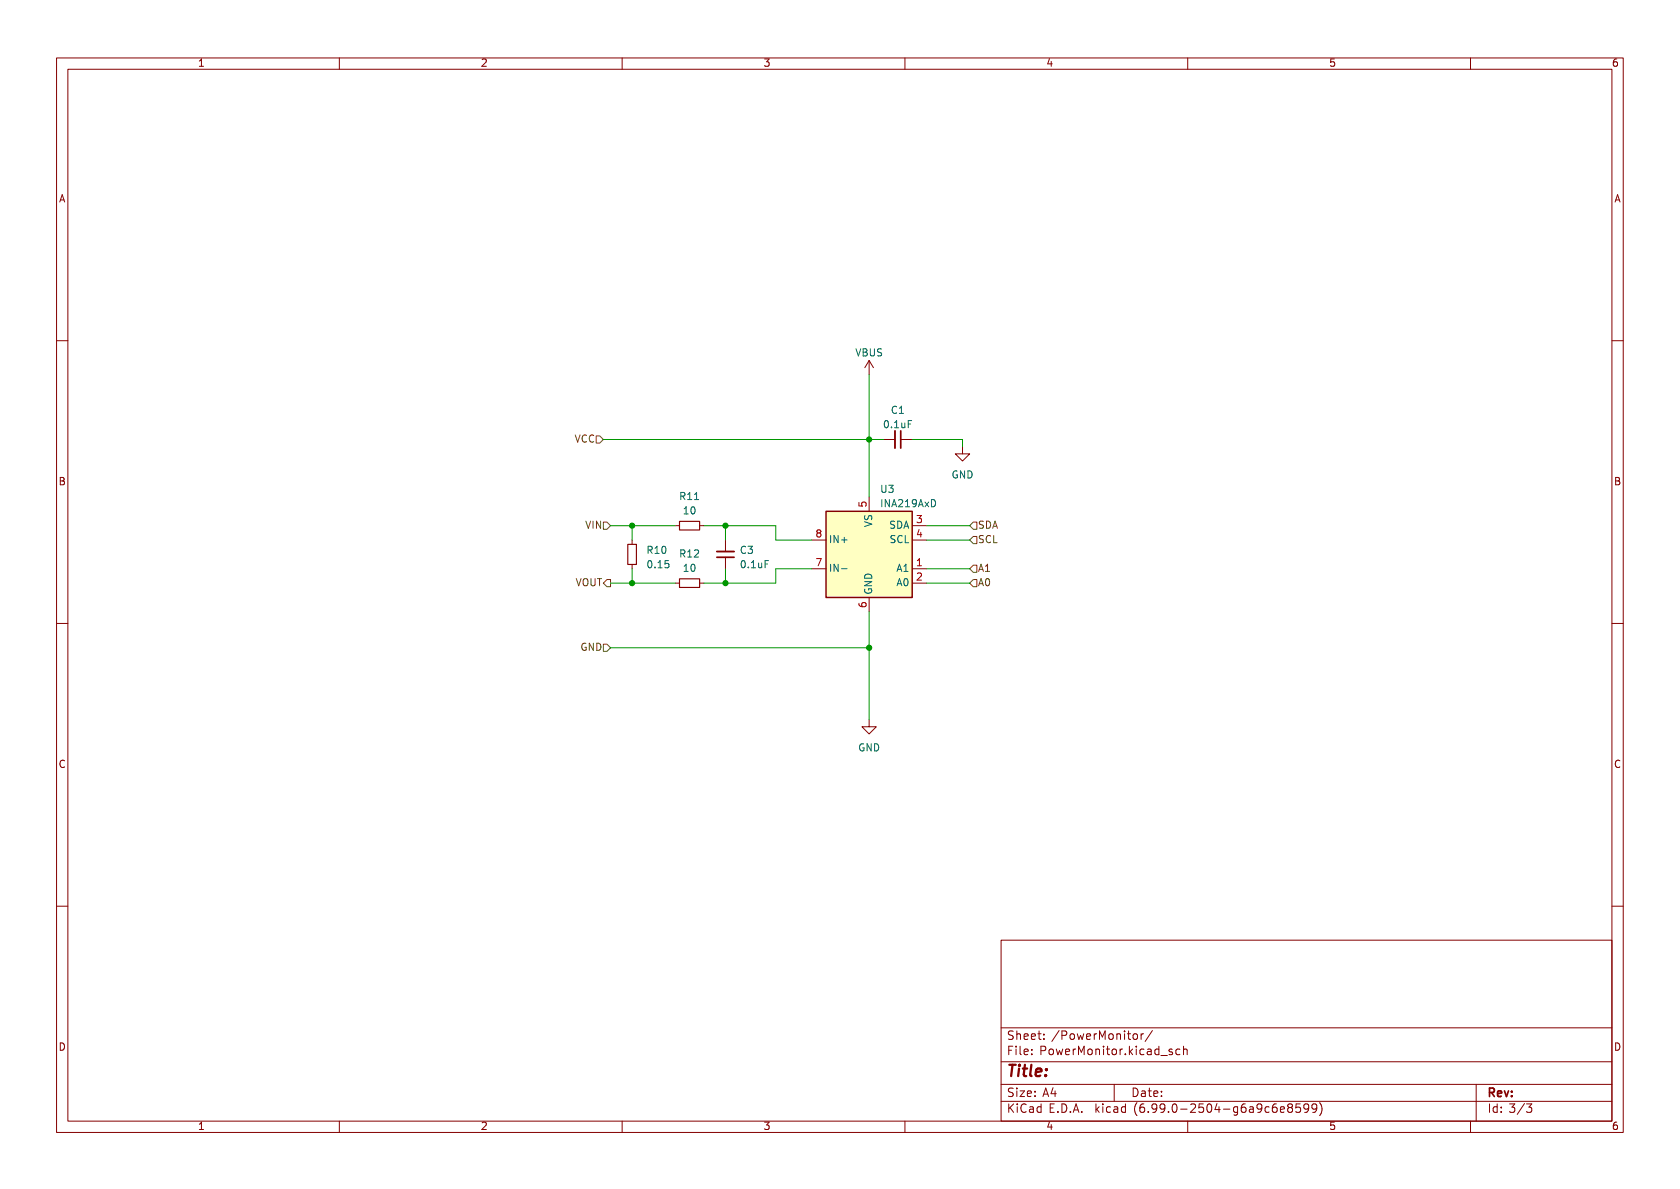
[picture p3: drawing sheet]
<svg xmlns="http://www.w3.org/2000/svg" width="297mm" height="210mm" viewBox="0 0 297 210" stroke-linecap="round" stroke-linejoin="round" font-family="sans-serif">
<g fill="none" stroke="#840000" stroke-width=".18">
<path d="M10 10.2h277v190.1h-277zM12 12.2h273v186.1h-273zM60 10.2v2M110 10.2v2M160 10.2v2M210 10.2v2M260 10.2v2M10 60.2h2M153.7 63.7v2.6M153.7 63.7l-.8 1.3M153.7 63.7l.7 1.3M156.2 77.7h2"/>
<path d="M159.3 77.7h2M170.2 79v1.3h1.2l-1.2 1.2-1.3-1.2h1.3M285 60.2h2M111.8 95.5v.8M111.8 99.8v.8M119.4 93h.7M123.7 93h.8M128.3 95.5v2M128.3 98.5v2.1M143.5 95.5h2.5M153.7 87.9v2.5M161.3 93h2.5"/>
<path d="M161.3 95.5h2.5M10 110.2h2M119.4 103.1h.7M123.7 103.1h.8M143.5 100.6h2.5M153.7 105.7v2.5M161.3 103.1h2.5M161.3 100.6h2.5M285 110.2h2M153.7 127.2v1.3h1.2l-1.2 1.3-1.3-1.3h1.3M10 160.2h2M177 166.3h108v32h-108z"/>
<path d="M285 160.2h2M60 198.3v2M110 198.3v2M160 198.3v2M177 194.8h108M177 191.8h108M177 187.8h108M177 181.8h108M185.8 193.4h1M186.5 192.9v1M197 191.8v3M199.3 182.8h.6"/>
<path d="M199.5 182.3v1.3l.4 .2M200.4 182.9l.2-.1 .4 .1 .1 .6-.1 .2-.4 .1-.2-.1zM201.8 182.8v1M202.2 182.8l-.3 .1-.1 .2M203.8 182.2l-1.3 2M205.3 186.6h1.1M207.3 185.6l-.4-.1-.2 .2 .1 .2 .5 .2v.3h-.6M208.6 185.6l-.4-.1-.3 .3v.4l.1 .2h.6M209.3 185.6l.2-.1 .3 .1 .1 .9M209.3 185v1.5M210 198.3v2M224.4 195.8l-.4-.1-.3 .3v.4l.1 .2h.6"/>
<path d="M225.7 195.2a.59 .59 0 0 0-.7 .6v.6l.1 .2 .4 .1 .2-.1 .1-.5-.1-.3h-.5l-.2 .3M226.4 196.2l.7-.1-.1-.3-.4-.1-.2 .2 .1 .7h.5M228 195.8l-.3 .3v.5l.3 .1 .4-.1 .1-.2v-.4l-.3-.2M228 195.8l-.3-.2 .3-.4 .4 .1 .1 .2-.3 .3M228 195.8h.2M229.9 195.2h-.7l-.1 .7 .2-.1h.5l.2 .3-.1 .5-.2 .1-.6-.1M231.4 195.8l-.3 .3h-.3l-.3-.3 .2-.5 .4-.1 .2 .1a.99 .99 0 0 1-.3 1.4h-.3M232.8 195.8l-.3 .3h-.4l-.1-.3 .1-.5 .4-.1 .2 .1a.99 .99 0 0 1-.3 1.4h-.3M233.3 195a1.72 1.72 0 0 1 0 2.3M260 198.3v2M261 191.8v6.5M269.5 195.1l-1.2 2"/>
<path d="M269.9 195.2h.9l-.5 .6 .5 .1v.7l-.3 .1h-.4l-.2-.1"/>
</g>
<path d="M111 96.3h1.5v3.5h-1.5zM120.1 92.2h3.6v1.5h-3.6zM120.1 102.4h3.6v1.5h-3.6z" fill="none" stroke="#840000" stroke-width=".2"/>
<path d="M158.2 76.2v3M126.7 97.5h3.1" fill="none" stroke="#840000" stroke-width=".33"/>
<path d="M159.3 76.2v3M126.7 98.5h3.1" fill="none" stroke="#840000" stroke-width=".3"/>
<path d="M146 90.4h15.3v15.3h-15.3z" fill="#ffffc2" stroke="#ffffc2" stroke-width=".18"/>
<path d="M146 90.4h15.3v15.3h-15.3z" fill="none" stroke="#840000" stroke-width=".25"/>
<path d="M148.8 100.6h1" fill="none" stroke="#006464" stroke-width=".18"/>
<path d="M105.4 77.1h.6l.7 .6-.7 .7h-.6zM106.7 92.3h.6l.6 .7-.6 .6h-.6zM172.1 92.3h.6v1.3h-.6l-.7-.6zM172.1 99.9h.6v1.3h-.6l-.7-.6zM172.1 94.9h.6v1.2h-.6l-.7-.6zM106.7 113.9h.6l.6 .6-.6 .7h-.6zM107.3 102.5h.6v1.3h-.6l-.6-.7zM172.1 102.5h.6v1.3h-.6l-.7-.7z" fill="none" stroke="#725600" stroke-width=".18"/>
<g fill="none" stroke="#009600" stroke-width=".18">
<path d="M106.7 77.7h49.5M153.7 66.3v21.6M161.3 77.7h8.9v1.3M107.9 93h11.5M111.8 93v2.5M124.5 93h12.7v2.5h6.3M128.3 93v2.5M163.8 93h7.6M163.8 95.5h7.6M107.9 103.1h11.5M107.9 114.5h45.8M111.8 100.6v2.5"/>
<path d="M128.3 100.6v2.5M143.5 100.6h-6.3v2.5h-12.7M153.7 108.2v19M163.8 103.1h7.6M163.8 100.6h7.6"/>
</g>
<g fill="#009600" stroke="#009600" stroke-width=".18">
<circle cx="128.3" cy="93" r=".46"/>
<circle cx="128.3" cy="103.1" r=".46"/>
<circle cx="111.8" cy="103.1" r=".46"/>
<circle cx="153.7" cy="77.7" r=".46"/>
<circle cx="153.7" cy="114.5" r=".46"/>
<circle cx="111.8" cy="93" r=".46"/>
</g>
<text font-size="2.8" fill="#840000" x="178" y="190.6">Title:</text>
<g font-size="2.1" fill="#840000">
<text x="178" y="184">Sheet: /PowerMonitor/</text>
<text x="178" y="186.7">File: PowerMonitor.kicad_sch</text>
<text x="178" y="196.9">KiCad E.D.A. kicad (6.99.0-2504-g6a9c6e8599)</text>
<text x="178" y="194.1">Size: A4</text>
<text x="200" y="194.1">Date:</text>
<text x="263" y="194.1">Rev:</text>
<text x="263" y="196.9">Id: 3/3</text>
</g>
<g font-size="1.8" fill="#840000">
<text x="35" y="11.9">1</text>
<text x="85" y="11.9">2</text>
<text x="135" y="11.9">3</text>
<text x="185" y="11.9">4</text>
<text x="235" y="11.9">5</text>
<text x="285" y="11.9">6</text>
<text x="10.3" y="35.9">A</text>
<text x="285.3" y="35.9">A</text>
<text x="10.3" y="85.9">B</text>
<text x="285.3" y="85.9">B</text>
<text x="10.3" y="135.9">C</text>
<text x="285.3" y="135.9">C</text>
<text x="10.3" y="185.9">D</text>
<text x="285.3" y="185.9">D</text>
<text x="35" y="199.9">1</text>
<text x="85" y="199.9">2</text>
<text x="135" y="199.9">3</text>
<text x="185" y="199.9">4</text>
<text x="235" y="199.9">5</text>
<text x="285" y="199.9">6</text>
</g>
<g font-size="1.8" fill="#006464">
<text x="151.2" y="63.1">VBUS</text>
<text x="156.4" y="75.8">0.1uF</text>
<text x="157.6" y="73.3">C1</text>
<text x="120.3" y="88.5">R11</text>
<text x="155.8" y="87.2">U3</text>
<text x="155.9" y="89.8">INA219AxD</text>
<text x="168.2" y="84.7">GND</text>
<text x="120.9" y="91.1">10</text>
<text x="154.3" y="93.3" transform="rotate(-90 154.3 93.3)">VS</text>
<text x="157" y="93.6">SDA</text>
<text x="114.5" y="98">R10</text>
<text x="114.7" y="100.6">0.15</text>
<text x="120.3" y="98.7">R12</text>
<text x="120.9" y="101.2">10</text>
<text x="130.9" y="98">C3</text>
<text x="131.1" y="100.6">0.1uF</text>
<text x="146.6" y="101.2">IN-</text>
<text x="146.6" y="96.1">IN+</text>
<text x="157.2" y="96.1">SCL</text>
<text x="158.5" y="101.2">A1</text>
<text x="154.3" y="105.2" transform="rotate(-90 154.3 105.2)">GND</text>
<text x="158.5" y="103.8">A0</text>
<text x="151.7" y="133">GND</text>
</g>
<g font-size="1.8" fill="#725600">
<text x="101.5" y="78.4">VCC</text>
<text x="103.5" y="93.6">VIN</text>
<text x="172.9" y="93.6">SDA</text>
<text x="172.9" y="101.2">A1</text>
<text x="172.9" y="96.1">SCL</text>
<text x="101.6" y="103.8">VOUT</text>
<text x="172.9" y="103.8">A0</text>
<text x="102.6" y="115.2">GND</text>
</g>
<g font-size="1.8" fill="#a90000">
<text x="153.4" y="89.6" transform="rotate(-90 153.4 89.6)">5</text>
<text x="144.3" y="95.2">8</text>
<text x="162.1" y="92.7">3</text>
<text x="162.1" y="95.2">4</text>
<text x="144.3" y="100.3">7</text>
<text x="162.1" y="100.3">1</text>
<text x="153.4" y="107.4" transform="rotate(-90 153.4 107.4)">6</text>
<text x="162.1" y="102.9">2</text>
</g>
</svg>
